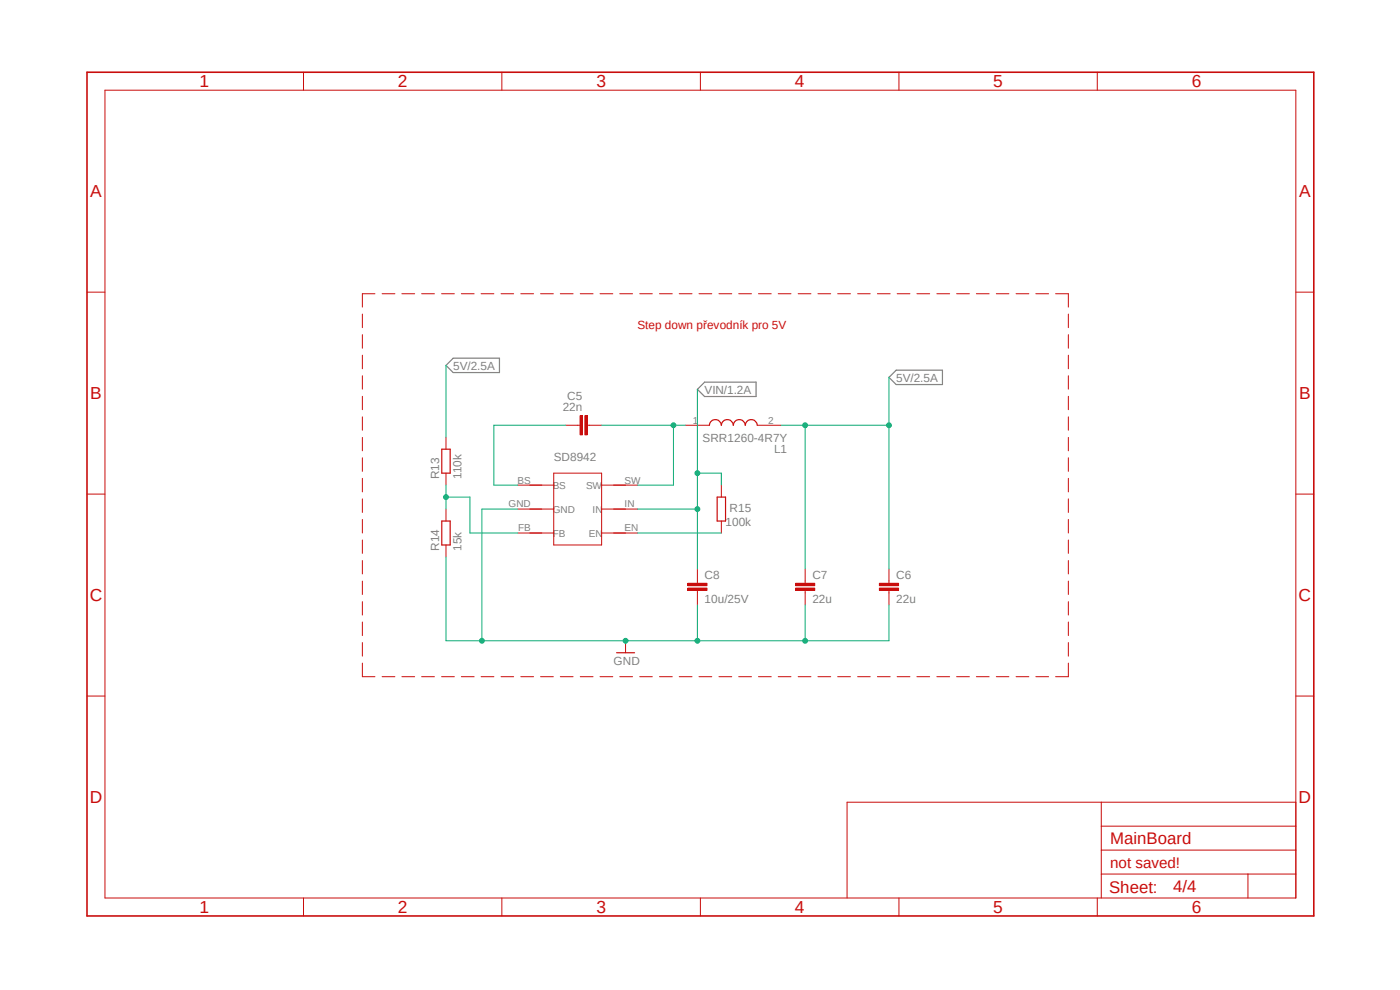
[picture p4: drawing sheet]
<svg xmlns="http://www.w3.org/2000/svg" width="297mm" height="210mm" viewBox="0 0 297 210" stroke-linecap="round" stroke-linejoin="round" font-family="sans-serif">
<path d="M17.9 15l261.2 179.9M279.1 15l-261.2 179.9" fill="none" stroke="#fff" stroke-width=".21"/>
<path d="M94.6 77.5l1.5-1.5h9.9v3h-9.9zM148 82.6l1.5-1.5h10.9v3h-10.9zM188.6 80.1l1.5-1.6h9.8v3.1h-9.8z" fill="none" stroke="#808080" stroke-width=".25"/>
<g fill="none" stroke="#c90d0c" stroke-width=".21">
<path d="M22.3 19.1h252.6v171.4h-252.6zM64.4 15.3v3.8M106.5 15.3v3.8M148.6 15.3v3.8M190.7 15.3v3.8M232.8 15.3v3.8M18.5 62h3.8M76.9 66.6v2.9M76.9 71v2.9M76.9 75.4v2.8M76.9 79.7v2.8M79.5 62.3h-2.6v2.9"/>
<path d="M81.1 62.3h2.7M85.3 62.3h2.7M89.5 62.3h2.7M93.7 62.3h2.7M97.9 62.3h2.7M102.1 62.3h2.7M106.3 62.3h2.7M110.5 62.3h2.7M114.7 62.3h2.7M118.9 62.3h2.7M123.1 62.3h2.7M127.3 62.3h2.7"/>
<path d="M131.5 62.3h2.7M135.7 62.3h2.7M139.9 62.3h2.7M144.1 62.3h2.7M148.3 62.3h2.7M152.5 62.3h2.7M156.7 62.3h2.7M160.9 62.3h2.7M165.1 62.3h2.7M169.3 62.3h2.7M173.5 62.3h2.7M177.7 62.3h2.7"/>
<path d="M181.9 62.3h2.7M186.1 62.3h2.7M190.3 62.3h2.7M194.5 62.3h2.7M198.8 62.3h2.7M202.9 62.3h2.8M207.1 62.3h2.7M211.4 62.3h2.6M215.6 62.3h2.7M219.8 62.3h2.7M223.9 62.3h2.8v2.9M226.7 66.6v2.9"/>
<path d="M226.7 71v2.9M226.7 75.4v2.8M226.7 79.7v2.8M274.9 62h3.8M76.9 84.1v2.8M76.9 88.4v2.9M76.9 92.8v2.8M76.9 97.1v2.9M122.6 90.2h.5M124.6 90.2h.5M226.7 84.1v2.8M226.7 88.4v2.9"/>
<path d="M226.7 92.8v2.8M226.7 97.1v2.9M18.5 104.8h3.8M76.9 101.5v2.9M76.9 105.8v2.9M76.9 110.2v2.9M76.9 114.6v2.8M76.9 118.9v2.9M109.9 113.1h7.6M109.9 108h7.6M109.9 102.9h7.6M117.5 100.4h10.1v15.2h-10.1z"/>
<path d="M127.6 113.1h7.7M127.6 108h7.7M127.6 102.9h7.7M226.7 101.5v2.9M226.7 105.8v2.9M226.7 110.2v2.9M226.7 114.6v2.8M226.7 118.9v2.9M274.9 104.8h3.8M76.9 123.3v2.8M76.9 127.6v2.9M76.9 132v2.8"/>
<path d="M76.9 136.3v2.9M226.7 123.3v2.8M226.7 127.6v2.9M226.7 132v2.8M226.7 136.3v2.9M18.5 147.7h3.8M76.9 140.7v2.9h2.6M81.1 143.6h2.7M85.3 143.6h2.7M89.5 143.6h2.7M93.7 143.6h2.7M97.9 143.6h2.7"/>
<path d="M102.1 143.6h2.7M106.3 143.6h2.7M110.5 143.6h2.7M114.7 143.6h2.7M118.9 143.6h2.7M123.1 143.6h2.7M127.3 143.6h2.7M131.5 143.6h2.7M135.7 143.6h2.7M139.9 143.6h2.7M144.1 143.6h2.7M148.3 143.6h2.7"/>
<path d="M152.5 143.6h2.7M156.7 143.6h2.7M160.9 143.6h2.7M165.1 143.6h2.7M169.3 143.6h2.7M173.5 143.6h2.7M177.7 143.6h2.7M181.9 143.6h2.7M186.1 143.6h2.7M190.3 143.6h2.7M194.5 143.6h2.7M198.8 143.6h2.7"/>
<path d="M202.9 143.6h2.8M207.1 143.6h2.7M211.4 143.6h2.6M215.6 143.6h2.7M219.8 143.6h2.7M226.7 140.7v2.9h-2.8M274.9 147.7h3.8M233.6 170.2v20.3M233.6 175.3h41.3M274.9 170.2h-95.2v20.3M64.4 190.5v3.8M106.5 190.5v3.8"/>
<path d="M148.6 190.5v3.8M190.7 190.5v3.8M232.8 190.5v3.8M233.6 185.4h41.3M233.6 180.3h41.3M264.8 185.4v5.1"/>
</g>
<path d="M18.5 15.3h260.2v179h-260.2z" fill="none" stroke="#c90d0c" stroke-width=".34"/>
<path d="M124.1 88.2h.5v4h-.5z" fill-rule="evenodd" fill="#c90d0c"/>
<path d="M124.1 88.2h.5v4h-.5z" fill="none" stroke="#c90d0c" stroke-width=".21"/>
<path d="M123.1 88.2h.5v4h-.5z" fill-rule="evenodd" fill="#c90d0c"/>
<path d="M120 90.2h2.6M123.1 88.2h.5v4h-.5zM125.1 90.2h2.5M188.6 123.2v.5M188.6 125.3v.5" fill="none" stroke="#c90d0c" stroke-width=".21"/>
<path d="M186.6 124.8h4v.5h-4z" fill-rule="evenodd" fill="#c90d0c"/>
<path d="M186.6 124.8h4v.5h-4z" fill="none" stroke="#c90d0c" stroke-width=".21"/>
<path d="M186.6 123.7h4v.5h-4z" fill-rule="evenodd" fill="#c90d0c"/>
<path d="M170.8 123.2v.5M170.8 125.3v.5M186.6 123.7h4v.5h-4zM188.6 120.7v2.5M188.6 125.8v2.5" fill="none" stroke="#c90d0c" stroke-width=".21"/>
<path d="M168.8 124.8h4v.5h-4z" fill-rule="evenodd" fill="#c90d0c"/>
<path d="M168.8 124.8h4v.5h-4z" fill="none" stroke="#c90d0c" stroke-width=".21"/>
<path d="M168.8 123.7h4v.5h-4z" fill-rule="evenodd" fill="#c90d0c"/>
<path d="M148 123.2v.5M148 125.3v.5M168.8 123.7h4v.5h-4zM170.8 120.7v2.5M170.8 125.8v2.5" fill="none" stroke="#c90d0c" stroke-width=".21"/>
<path d="M145.9 124.8h4.1v.5h-4.1z" fill-rule="evenodd" fill="#c90d0c"/>
<path d="M145.9 124.8h4.1v.5h-4.1z" fill="none" stroke="#c90d0c" stroke-width=".21"/>
<path d="M145.9 123.7h4.1v.5h-4.1z" fill-rule="evenodd" fill="#c90d0c"/>
<path d="M94.6 92.8v2.5M145.4 90.2h5.1M160.7 90.2h5M94.6 100.4v2.5M94.6 108v2.5M94.6 115.6v2.6M153 102.9v2.6M153 110.5v2.6M132.7 135.9v2.6M145.9 123.7h4.1v.5h-4.1zM148 120.7v2.5M148 125.8v2.5" fill="none" stroke="#c90d0c" stroke-width=".21"/>
<path d="M93.7 95.3h1.8v5.1h-1.8zM150.5 90.2a1.27 1.27 0 0 1 1.3-1.2 1.27 1.27 0 0 1 1.2 1.2 1.27 1.27 0 0 1 1.3-1.2 1.27 1.27 0 0 1 1.3 1.2 1.27 1.27 0 0 1 1.2-1.2 1.27 1.27 0 0 1 1.3 1.2 1.27 1.27 0 0 1 1.3-1.2 1.27 1.27 0 0 1 1.3 1.2M93.7 110.5h1.8v5.1h-1.8zM152.1 105.5h1.8v5h-1.8zM130.8 138.5h3.8" fill="none" stroke="#c90d0c" stroke-width=".25"/>
<path d="M94.6 118.2v17.7h53.4v-7.6" fill="none" stroke="#0dab76" stroke-width=".21"/>
<circle cx="132.7" cy="135.9" r=".51" fill="#0dab76"/>
<g fill="none" stroke="#0dab76" stroke-width=".21">
<path d="M170.8 128.3v7.6h-22.8"/>
<circle cx="132.7" cy="135.9" r=".51"/>
</g>
<circle cx="148" cy="135.9" r=".51" fill="#0dab76"/>
<g fill="none" stroke="#0dab76" stroke-width=".21">
<path d="M188.6 128.3v7.6h-17.8"/>
<circle cx="148" cy="135.9" r=".51"/>
</g>
<circle cx="170.8" cy="135.9" r=".51" fill="#0dab76"/>
<g fill="none" stroke="#0dab76" stroke-width=".21">
<path d="M109.9 108h-7.7v27.9"/>
<circle cx="170.8" cy="135.9" r=".51"/>
</g>
<circle cx="102.2" cy="135.9" r=".51" fill="#0dab76"/>
<g fill="none" stroke="#0dab76" stroke-width=".21">
<path d="M94.6 77.5v15.3M165.7 90.2h22.9v30.5M170.8 90.2v30.5"/>
<circle cx="102.2" cy="135.9" r=".51"/>
</g>
<circle cx="170.8" cy="90.2" r=".51" fill="#0dab76"/>
<g fill="none" stroke="#0dab76" stroke-width=".21">
<path d="M188.6 80.1v10.1"/>
<circle cx="170.8" cy="90.2" r=".51"/>
</g>
<circle cx="188.6" cy="90.2" r=".51" fill="#0dab76"/>
<g fill="none" stroke="#0dab76" stroke-width=".21">
<path d="M120 90.2h-15.2v12.7h5.1M127.6 90.2h17.8M142.9 90.2v12.7h-7.6"/>
<circle cx="188.6" cy="90.2" r=".51"/>
</g>
<circle cx="142.9" cy="90.2" r=".51" fill="#0dab76"/>
<g fill="none" stroke="#0dab76" stroke-width=".21">
<path d="M148 82.6v38.1M135.3 113.1h17.7M135.3 108h12.7M148 100.4h5v2.5"/>
<circle cx="142.9" cy="90.2" r=".51"/>
</g>
<circle cx="148" cy="108" r=".51" fill="#0dab76"/>
<circle cx="148" cy="108" r=".51" fill="none" stroke="#0dab76" stroke-width=".21"/>
<circle cx="148" cy="100.4" r=".51" fill="#0dab76"/>
<g fill="none" stroke="#0dab76" stroke-width=".21">
<path d="M94.6 102.9v5.1M94.6 105.5h5.1v7.6h10.2"/>
<circle cx="148" cy="100.4" r=".51"/>
</g>
<circle cx="94.6" cy="105.5" r=".51" fill="#0dab76"/>
<circle cx="94.6" cy="105.5" r=".51" fill="none" stroke="#0dab76" stroke-width=".21"/>
<g font-size="3.7" fill="#c90d0c">
<text x="42.3" y="18.5">1</text>
<text x="84.4" y="18.5">2</text>
<text x="126.5" y="18.5">3</text>
<text x="168.6" y="18.5">4</text>
<text x="210.7" y="18.5">5</text>
<text x="252.9" y="18.5">6</text>
<text x="19.1" y="41.9">A</text>
<text x="275.6" y="41.9">A</text>
<text x="19.1" y="84.7">B</text>
<text x="275.6" y="84.7">B</text>
<text x="19" y="127.5">C</text>
<text x="275.5" y="127.5">C</text>
<text x="19" y="170.4">D</text>
<text x="275.5" y="170.4">D</text>
<text x="42.3" y="193.7">1</text>
<text x="84.4" y="193.7">2</text>
<text x="126.5" y="193.7">3</text>
<text x="168.6" y="193.7">4</text>
<text x="210.7" y="193.7">5</text>
<text x="252.9" y="193.7">6</text>
</g>
<g font-size="3.6" fill="#c90d0c">
<text x="235.5" y="179.1">MainBoard</text>
<text x="235.3" y="189.4">Sheet:</text>
<text x="248.9" y="189.2">4/4</text>
</g>
<text font-size="3.2" fill="#c90d0c" x="235.5" y="184.1">not saved!</text>
<text font-size="2.5" fill="#c90d0c" x="135.3" y="69.9">Step down převodník pro 5V</text>
<g font-size="2.5" fill="#808080">
<text x="96.1" y="78.4">5V/2.5A</text>
<text x="149.5" y="83.5">VIN/1.2A</text>
<text x="190.1" y="80.9">5V/2.5A</text>
<text x="119.4" y="87.3">22n</text>
<text x="120.4" y="84.8">C5</text>
<text x="149.1" y="93.8">SRR1260-4R7Y</text>
<text x="93.1" y="101.6" transform="rotate(-90 93.1 101.6)">R13</text>
<text x="97.9" y="101.6" transform="rotate(-90 97.9 101.6)">110k</text>
<text x="117.5" y="97.8">SD8942</text>
<text x="164.2" y="96.1">L1</text>
<text x="153.9" y="111.6">100k</text>
<text x="154.8" y="108.7">R15</text>
<text x="93.1" y="116.9" transform="rotate(-90 93.1 116.9)">R14</text>
<text x="97.9" y="116.9" transform="rotate(-90 97.9 116.9)">15k</text>
<text x="149.5" y="122.9">C8</text>
<text x="172.3" y="122.9">C7</text>
<text x="190.1" y="122.9">C6</text>
<text x="149.5" y="127.9">10u/25V</text>
<text x="172.3" y="127.9">22u</text>
<text x="190.1" y="127.9">22u</text>
<text x="130.2" y="141">GND</text>
</g>
<g font-size="2.1" fill="#808080">
<text x="147" y="89.9">1</text>
<text x="163" y="89.9">2</text>
<text x="107.9" y="107.7">GND</text>
<text x="109.8" y="102.6">BS</text>
<text x="117.3" y="103.7">BS</text>
<text x="124.3" y="103.7">SW</text>
<text x="132.5" y="102.6">SW</text>
<text x="132.5" y="107.7">IN</text>
<text x="109.9" y="112.7">FB</text>
<text x="117.3" y="108.8">GND</text>
<text x="117.3" y="113.8">FB</text>
<text x="124.9" y="113.8">EN</text>
<text x="125.7" y="108.8">IN</text>
<text x="132.5" y="112.7">EN</text>
</g>
</svg>
